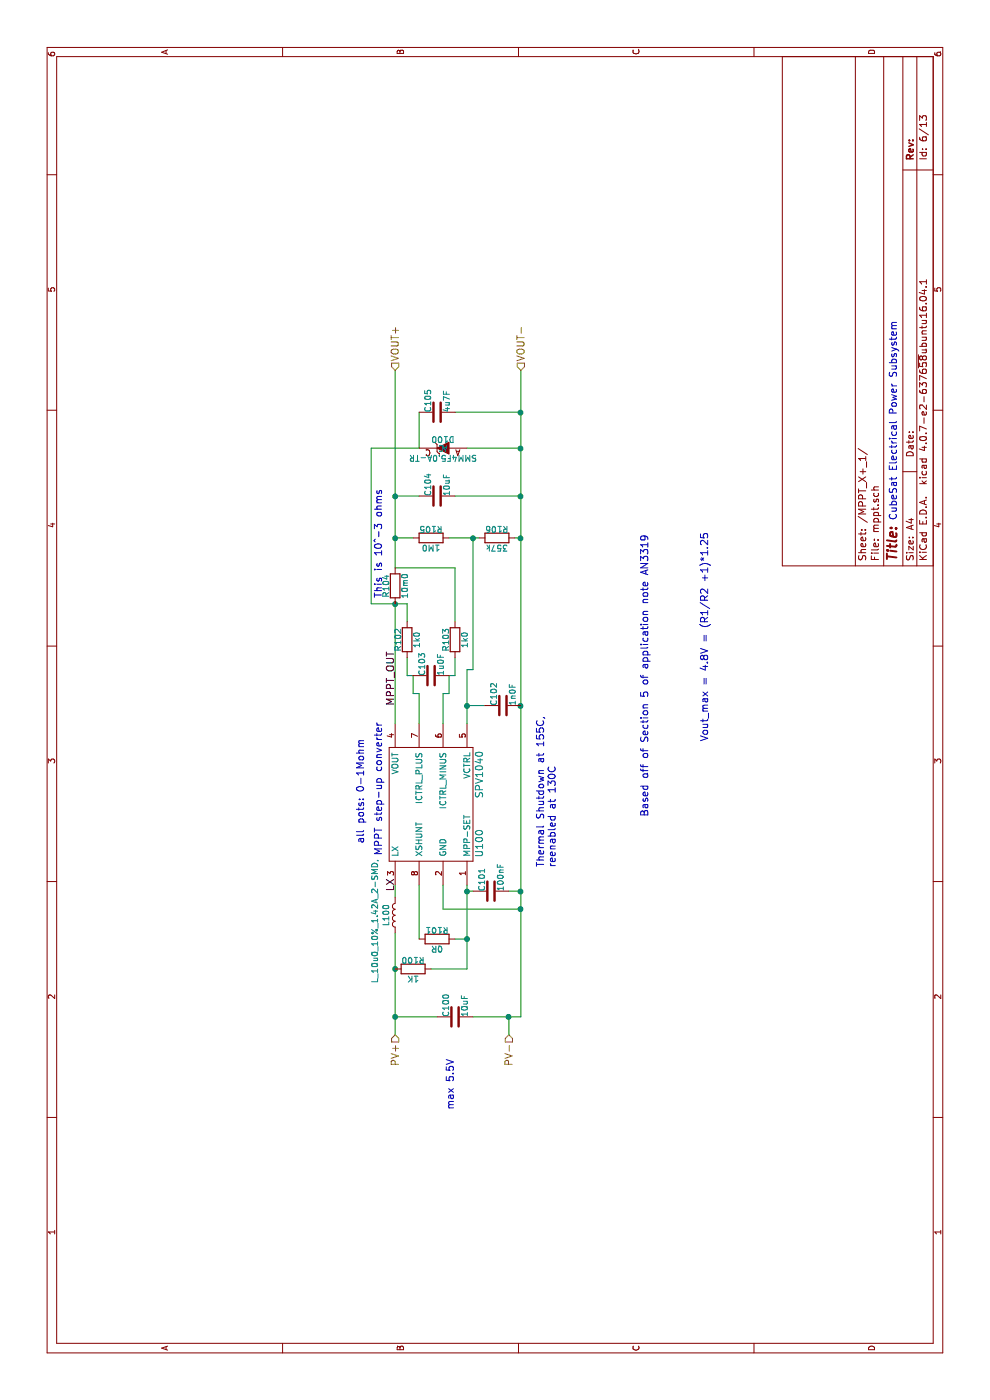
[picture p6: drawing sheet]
EESchema Schematic File Version 2
LIBS:power
LIBS:device
LIBS:switches
LIBS:relays
LIBS:motors
LIBS:transistors
LIBS:conn
LIBS:linear
LIBS:regul
LIBS:74xx
LIBS:cmos4000
LIBS:adc-dac
LIBS:memory
LIBS:xilinx
LIBS:microcontrollers
LIBS:dsp
LIBS:microchip
LIBS:analog_switches
LIBS:motorola
LIBS:texas
LIBS:intel
LIBS:audio
LIBS:interface
LIBS:digital-audio
LIBS:philips
LIBS:display
LIBS:cypress
LIBS:siliconi
LIBS:opto
LIBS:atmel
LIBS:contrib
LIBS:valves
LIBS:SFUSat
LIBS:SFUSat-power
LIBS:SFUSat-cap
LIBS:SFUSat-ind
LIBS:SFUSat-res
LIBS:panel-connector-cache
EELAYER 25 0
EELAYER END
$Descr A4 11693 8268
encoding utf-8
Sheet 6 13
Title ""
Date ""
Rev ""
Comp ""
Comment1 ""
Comment2 ""
Comment3 ""
Comment4 ""
$EndDescr
$Comp
L SPV1040 U100
U 1 1
P 4950 3600
AR Path="/5A7BFAAD/59B7424B" Ref="U100"  Part="1" 
AR Path="/5A7C67E0/59B7424B" Ref="U110"  Part="1" 
AR Path="/5A7CA09C/59B7424B" Ref="U120"  Part="1" 
AR Path="/5A7CA0A1/59B7424B" Ref="U130"  Part="1" 
AR Path="/5A7CC3E8/59B7424B" Ref="U140"  Part="1" 
AR Path="/5A7CC3ED/59B7424B" Ref="U150"  Part="1" 
AR Path="/5A7CC3F2/59B7424B" Ref="U160"  Part="1" 
AR Path="/5A7CC3F7/59B7424B" Ref="U170"  Part="1" 
F 0 "U170" H 4650 3200 60  0000 C CNN
F 1 "SPV1040" H 5225 3200 60  0000 C CNN
F 2 "SFUSat:TSSOP-8_4.4x3mm_Pitch0.65mm" H 5050 3250 60  0001 C CNN
F 3 "http://www.st.com/content/ccc/resource/technical/document/datasheet/0d/30/c2/1a/92/03/48/cb/CD00287506.pdf/files/CD00287506.pdf/jcr:content/translations/en.CD00287506.pdf" H 5050 3250 60  0001 C CNN
F 4 "http://www.st.com/content/ccc/resource/technical/document/application_note/34/f8/03/2c/c0/39/4b/93/CD00292052.pdf/files/CD00292052.pdf/jcr:content/translations/en.CD00292052.pdf" H 4950 3600 60  0001 C CNN "App Note"
F 5 "497-11417-ND" H 4950 3600 60  0001 C CNN "Digikey"
	1    4950 3600
	1    0    0    -1  
$EndComp
Text Notes 7350 7500 0    60   ~ 0
CubeSat Electrical Power Subsystem
Text Notes 4450 4650 0    60   ~ 0
Thermal Shutdown at 155C, \nreenabled at 130C
Wire Wire Line
	4300 3300 4200 3300
Wire Wire Line
	4300 3500 3850 3500
Wire Wire Line
	3600 3900 4300 3900
Wire Wire Line
	3850 3900 3850 3800
Wire Wire Line
	4300 3700 4100 3700
Wire Wire Line
	3600 3600 3600 3900
Wire Wire Line
	3050 3300 3900 3300
Wire Wire Line
	4250 3950 4250 3900
Connection ~ 4250 3900
Wire Wire Line
	3200 3300 3200 3650
Connection ~ 3600 3300
Wire Wire Line
	3200 3950 3200 4350
Connection ~ 3200 3300
Wire Wire Line
	5650 3700 5900 3700
Wire Wire Line
	5900 3700 5900 3750
Wire Wire Line
	5900 3750 6050 3750
Wire Wire Line
	5650 3500 5900 3500
Wire Wire Line
	5900 3500 5900 3450
Wire Wire Line
	5900 3450 6050 3450
Wire Wire Line
	6200 3400 6050 3400
Wire Wire Line
	6050 3400 6050 3450
Wire Wire Line
	6200 3800 6050 3800
Wire Wire Line
	6050 3800 6050 3750
Wire Wire Line
	5650 3900 6100 3900
Wire Wire Line
	5800 3900 5800 4050
Wire Wire Line
	6650 3400 6500 3400
Wire Wire Line
	6650 3100 6650 3400
Wire Wire Line
	6500 3800 6950 3800
Wire Wire Line
	6950 3800 6950 3300
Wire Wire Line
	6650 3300 5650 3300
Wire Wire Line
	6100 3900 6100 3950
Wire Wire Line
	6100 3950 7200 3950
Connection ~ 5800 3900
Wire Wire Line
	6950 3300 8600 3300
Wire Wire Line
	3200 4350 8600 4350
Wire Wire Line
	7950 3500 8250 3500
Wire Wire Line
	7950 3500 7950 3100
Wire Wire Line
	7950 3100 6650 3100
Connection ~ 6650 3300
Wire Wire Line
	7550 3300 7550 3500
Connection ~ 7200 3300
Wire Wire Line
	7550 3800 7550 4350
Connection ~ 7200 4350
Wire Wire Line
	8250 4350 8250 3800
Connection ~ 7550 4350
Connection ~ 7950 4350
Connection ~ 7550 3300
Text Notes 4650 3050 0    60   ~ 0
all pots: 0-1Mohm
Text Notes 6700 3200 0    60   ~ 0
This is 10^-3 ohms
Wire Wire Line
	7200 4350 7200 4300
Text Notes 4550 3200 0    60   ~ 0
MPPT step-up converter
Text HLabel 3050 3300 0    60   Input ~ 0
PV+
Text HLabel 3050 4250 0    60   Input ~ 0
PV-
Text HLabel 8600 3300 2    60   Input ~ 0
VOUT+
Text Notes 2850 3800 2    60   ~ 0
max 5.5V
Wire Wire Line
	4250 4250 4250 4350
Connection ~ 5800 4350
Text HLabel 8600 4350 2    60   Input ~ 0
VOUT-
Connection ~ 8250 4350
Text Notes 4875 5425 0    60   ~ 0
Based off of Section 5 of application note AN3319
Text Notes 5500 5925 0    60   ~ 0
Vout_max = 4.8V = (R1/R2 +1)*1.25
$Comp
L L_10u0_10%_1.42A_2-SMD, L100
U 1 1
P 4050 3300
AR Path="/5A7BFAAD/5A89AAB4" Ref="L100"  Part="1" 
AR Path="/5A7C67E0/5A89AAB4" Ref="L110"  Part="1" 
AR Path="/5A7CA09C/5A89AAB4" Ref="L120"  Part="1" 
AR Path="/5A7CA0A1/5A89AAB4" Ref="L130"  Part="1" 
AR Path="/5A7CC3E8/5A89AAB4" Ref="L140"  Part="1" 
AR Path="/5A7CC3ED/5A89AAB4" Ref="L150"  Part="1" 
AR Path="/5A7CC3F2/5A89AAB4" Ref="L160"  Part="1" 
AR Path="/5A7CC3F7/5A89AAB4" Ref="L170"  Part="1" 
F 0 "L170" H 4050 3350 50  0000 C BNN
F 1 "L_10u0_10%_1.42A_2-SMD," H 4000 3500 50  0000 C TNN
F 2 "SFUSat-ind:L_2220" H 4050 3300 50  0001 C CNN
F 3 "" H 4050 3300 50  0001 C CNN
F 4 "Inductors, Coils, Chokes - Fixed Inductors" H 4050 3300 50  0001 C CNN "Categories"
F 5 "2.28A" H 4050 3300 50  0001 C CNN "Current - Saturation"
F 6 "1.42A" H 4050 3300 50  0001 C CNN "Current Rating"
F 7 "132 mOhm Max" H 4050 3300 50  0001 C CNN "DC Resistance (DCR)"
F 8 "19MHz" H 4050 3300 50  0001 C CNN "Frequency - Self Resonant"
F 9 "2.52MHz" H 4050 3300 50  0001 C CNN "Frequency - Test"
F 10 "0.209\" (5.30mm)" H 4050 3300 50  0001 C CNN "Height - Seated (Max)"
F 11 "10µH" H 4050 3300 50  0001 C CNN "Inductance"
F 12 "Lead free / RoHS Compliant" H 4050 3300 50  0001 C CNN "Lead Free Status / RoHS Status"
F 13 "EPCOS (TDK)" H 4050 3300 50  0001 C CNN "Manufacturer 1"
F 14 "B82442T1103K050" H 4050 3300 50  0001 C CNN "Manufacturer Part Number 1"
F 15 "16 Weeks" H 4050 3300 50  0001 C CNN "Manufacturer Standard Lead Time 1"
F 16 "Ferrite" H 4050 3300 50  0001 C CNN "Material - Core"
F 17 "Surface Mount" H 4050 3300 50  0001 C CNN "Mounting Type"
F 18 "-55°C ~ 125°C" H 4050 3300 50  0001 C CNN "Operating Temperature"
F 19 "2-SMD, J-Lead" H 4050 3300 50  0001 C CNN "Package / Case"
F 20 "Active" H 4050 3300 50  0001 C CNN "Part Status"
F 21 "15 @ 2.52MHz" H 4050 3300 50  0001 C CNN "Q @ Freq"
F 22 "AEC-Q200" H 4050 3300 50  0001 C CNN "Ratings"
F 23 "SIMID" H 4050 3300 50  0001 C CNN "Series"
F 24 "Unshielded" H 4050 3300 50  0001 C CNN "Shielding"
F 25 "0.220\" L x 0.197\" W (5.60mm x 5.00mm)" H 4050 3300 50  0001 C CNN "Size / Dimension"
F 26 "Digi-Key" H 4050 3300 50  0001 C CNN "Supplier 1"
F 27 "2220 (5650 Metric)" H 4050 3300 50  0001 C CNN "Supplier Device Package"
F 28 "495-5656-1-ND" H 4050 3300 50  0001 C CNN "Supplier Part Number 1"
F 29 "±10%" H 4050 3300 50  0001 C CNN "Tolerance"
F 30 "Wirewound" H 4050 3300 50  0001 C CNN "Type"
	1    4050 3300
	1    0    0    -1  
$EndComp
$Comp
L R_1M0_0.1%_0.125W_0805 R105
U 1 1
P 7200 3600
AR Path="/5A7BFAAD/5A89D620" Ref="R105"  Part="1" 
AR Path="/5A7C67E0/5A89D620" Ref="R115"  Part="1" 
AR Path="/5A7CA09C/5A89D620" Ref="R125"  Part="1" 
AR Path="/5A7CA0A1/5A89D620" Ref="R135"  Part="1" 
AR Path="/5A7CC3E8/5A89D620" Ref="R145"  Part="1" 
AR Path="/5A7CC3ED/5A89D620" Ref="R155"  Part="1" 
AR Path="/5A7CC3F2/5A89D620" Ref="R165"  Part="1" 
AR Path="/5A7CC3F7/5A89D620" Ref="R175"  Part="1" 
F 0 "R175" H 7200 3650 50  0000 C BNN
F 1 "1M0" H 7200 3550 50  0000 C TNN
F 2 "SFUSat-res:R_0805" H 7200 3600 50  0001 C CNN
F 3 "" H 7200 3600 50  0001 C CNN
F 4 "Resistors - Chip Resistor - Surface Mount" H 7200 3600 50  0001 C CNN "Categories"
F 5 "Thin Film" H 7200 3600 50  0001 C CNN "Composition"
F 6 "-" H 7200 3600 50  0001 C CNN "Failure Rate"
F 7 "Anti-Sulfur, Automotive AEC-Q200" H 7200 3600 50  0001 C CNN "Features"
F 8 "0.020\" (0.50mm)" H 7200 3600 50  0001 C CNN "Height - Seated (Max)"
F 9 "Lead free / RoHS Compliant" H 7200 3600 50  0001 C CNN "Lead Free Status / RoHS Status"
F 10 "Susumu" H 7200 3600 50  0001 C CNN "Manufacturer 1"
F 11 "RG2012P-105-B-T5" H 7200 3600 50  0001 C CNN "Manufacturer Part Number 1"
F 12 "10 Weeks" H 7200 3600 50  0001 C CNN "Manufacturer Standard Lead Time 1"
F 13 "2" H 7200 3600 50  0001 C CNN "Number of Terminations"
F 14 "-55°C ~ 155°C" H 7200 3600 50  0001 C CNN "Operating Temperature"
F 15 "0805 (2012 Metric)" H 7200 3600 50  0001 C CNN "Package / Case"
F 16 "Active" H 7200 3600 50  0001 C CNN "Part Status"
F 17 "0.125W, 1/8W" H 7200 3600 50  0001 C CNN "Power (Watts)"
F 18 "1 MOhms" H 7200 3600 50  0001 C CNN "Resistance"
F 19 "RG" H 7200 3600 50  0001 C CNN "Series"
F 20 "0.079\" L x 0.049\" W (2.00mm x 1.25mm)" H 7200 3600 50  0001 C CNN "Size / Dimension"
F 21 "Digi-Key" H 7200 3600 50  0001 C CNN "Supplier 1"
F 22 "0805" H 7200 3600 50  0001 C CNN "Supplier Device Package"
F 23 "RG20P1.0MBCT-ND" H 7200 3600 50  0001 C CNN "Supplier Part Number 1"
F 24 "±25ppm/°C" H 7200 3600 50  0001 C CNN "Temperature Coefficient"
F 25 "±0.1%" H 7200 3600 50  0001 C CNN "Tolerance"
	1    7200 3600
	0    1    1    0   
$EndComp
Wire Wire Line
	7200 3750 7200 4000
Connection ~ 7200 3950
Wire Wire Line
	7200 3300 7200 3450
Wire Wire Line
	3050 4250 3200 4250
Connection ~ 3200 4250
Connection ~ 4250 4350
Connection ~ 3850 3900
$Comp
L SMM4F5.0A-TR D100
U 1 1
P 7950 3700
AR Path="/5A7BFAAD/5A896D09" Ref="D100"  Part="1" 
AR Path="/5A7C67E0/5A896D09" Ref="D110"  Part="1" 
AR Path="/5A7CA09C/5A896D09" Ref="D120"  Part="1" 
AR Path="/5A7CA0A1/5A896D09" Ref="D130"  Part="1" 
AR Path="/5A7CC3E8/5A896D09" Ref="D140"  Part="1" 
AR Path="/5A7CC3ED/5A896D09" Ref="D150"  Part="1" 
AR Path="/5A7CC3F2/5A896D09" Ref="D160"  Part="1" 
AR Path="/5A7CC3F7/5A896D09" Ref="D170"  Part="1" 
AR Path="/5A896D09" Ref="D120"  Part="1" 
F 0 "D170" H 7950 3750 50  0000 C BNN
F 1 "SMM4F5.0A-TR" H 7950 3650 50  0000 C TNN
F 2 "SFUSat:SMM4F" H 7950 3700 50  0001 C CNN
F 3 "http://www.st.com/content/ccc/resource/technical/document/datasheet/5d/b3/40/b8/ac/6c/49/a2/CD00178940.pdf/files/CD00178940.pdf/jcr:content/translations/en.CD00178940.pdf" H 7950 3700 50  0001 C CNN
F 4 "General Purpose" H 7950 3700 50  0001 C CNN "Applications"
F 5 "-" H 7950 3700 50  0001 C CNN "Capacitance @ Frequency"
F 6 "Circuit Protection - TVS - Diodes" H 7950 3700 50  0001 C CNN "Categories"
F 7 "174A (8/20µs)" H 7950 3700 50  0001 C CNN "Current - Peak Pulse (10/1000µs)"
F 8 "Lead free / RoHS Compliant" H 7950 3700 50  0001 C CNN "Lead Free Status / RoHS Status"
F 9 "STMicroelectronics" H 7950 3700 50  0001 C CNN "Manufacturer 1"
F 10 "SMM4F5.0A-TR" H 7950 3700 50  0001 C CNN "Manufacturer Part Number 1"
F 11 "30 Weeks" H 7950 3700 50  0001 C CNN "Manufacturer Standard Lead Time 1"
F 12 "Surface Mount" H 7950 3700 50  0001 C CNN "Mounting Type"
F 13 "-55°C ~ 175°C (TJ)" H 7950 3700 50  0001 C CNN "Operating Temperature"
F 14 "DO-222AA" H 7950 3700 50  0001 C CNN "Package / Case"
F 15 "Active" H 7950 3700 50  0001 C CNN "Part Status"
F 16 "400W" H 7950 3700 50  0001 C CNN "Power - Peak Pulse"
F 17 "No" H 7950 3700 50  0001 C CNN "Power Line Protection"
F 18 "SMM4F, TRANSIL™" H 7950 3700 50  0001 C CNN "Series"
F 19 "Digi-Key" H 7950 3700 50  0001 C CNN "Supplier 1"
F 20 "DO222-AA" H 7950 3700 50  0001 C CNN "Supplier Device Package"
F 21 "497-15660-1-ND" H 7950 3700 50  0001 C CNN "Supplier Part Number 1"
F 22 "Zener" H 7950 3700 50  0001 C CNN "Type"
F 23 "1" H 7950 3700 50  0001 C CNN "Unidirectional Channels"
F 24 "6.46V" H 7950 3700 50  0001 C CNN "Voltage - Breakdown (Min)"
F 25 "13.4V" H 7950 3700 50  0001 C CNN "Voltage - Clamping (Max) @ Ipp"
F 26 "5V" H 7950 3700 50  0001 C CNN "Voltage - Reverse Standoff (Typ)"
	1    7950 3700
	0    1    1    0   
$EndComp
Wire Wire Line
	7950 4350 7950 3900
$Comp
L C_4u7_10%_6.3V_X5R_0805 C105
U 1 1
P 8250 3650
AR Path="/5A7BFAAD/5A8999CF" Ref="C105"  Part="1" 
AR Path="/5A7C67E0/5A8999CF" Ref="C115"  Part="1" 
AR Path="/5A7CA09C/5A8999CF" Ref="C125"  Part="1" 
AR Path="/5A7CA0A1/5A8999CF" Ref="C135"  Part="1" 
AR Path="/5A7CC3E8/5A8999CF" Ref="C145"  Part="1" 
AR Path="/5A7CC3ED/5A8999CF" Ref="C155"  Part="1" 
AR Path="/5A7CC3F2/5A8999CF" Ref="C165"  Part="1" 
AR Path="/5A7CC3F7/5A8999CF" Ref="C175"  Part="1" 
F 0 "C175" H 8250 3700 50  0000 L BNN
F 1 "4u7F" H 8250 3600 50  0000 L TNN
F 2 "SFUSat-cap:C_0805" H 8250 3650 50  0001 C CNN
F 3 "" H 8250 3650 50  0001 C CNN
F 4 "General Purpose" H 8250 3650 50  0001 C CNN "Applications"
F 5 "4.7µF" H 8250 3650 50  0001 C CNN "Capacitance"
F 6 "Capacitors - Ceramic Capacitors" H 8250 3650 50  0001 C CNN "Categories"
F 7 "-" H 8250 3650 50  0001 C CNN "Features"
F 8 "-" H 8250 3650 50  0001 C CNN "Height - Seated (Max)"
F 9 "Lead free / RoHS Compliant" H 8250 3650 50  0001 C CNN "Lead Free Status / RoHS Status"
F 10 "-" H 8250 3650 50  0001 C CNN "Lead Spacing"
F 11 "-" H 8250 3650 50  0001 C CNN "Lead Style"
F 12 "Taiyo Yuden" H 8250 3650 50  0001 C CNN "Manufacturer 1"
F 13 "JMK212BJ475KG-T" H 8250 3650 50  0001 C CNN "Manufacturer Part Number 1"
F 14 "19 Weeks" H 8250 3650 50  0001 C CNN "Manufacturer Standard Lead Time 1"
F 15 "Surface Mount, MLCC" H 8250 3650 50  0001 C CNN "Mounting Type"
F 16 "-55°C ~ 85°C" H 8250 3650 50  0001 C CNN "Operating Temperature"
F 17 "0805 (2012 Metric)" H 8250 3650 50  0001 C CNN "Package / Case"
F 18 "Active" H 8250 3650 50  0001 C CNN "Part Status"
F 19 "-" H 8250 3650 50  0001 C CNN "Ratings"
F 20 "M" H 8250 3650 50  0001 C CNN "Series"
F 21 "0.079\" L x 0.049\" W (2.00mm x 1.25mm)" H 8250 3650 50  0001 C CNN "Size / Dimension"
F 22 "Digi-Key" H 8250 3650 50  0001 C CNN "Supplier 1"
F 23 "587-1302-1-ND" H 8250 3650 50  0001 C CNN "Supplier Part Number 1"
F 24 "X5R" H 8250 3650 50  0001 C CNN "Temperature Coefficient"
F 25 "0.053\" (1.35mm)" H 8250 3650 50  0001 C CNN "Thickness (Max)"
F 26 "±10%" H 8250 3650 50  0001 C CNN "Tolerance"
F 27 "6.3V" H 8250 3650 50  0001 C CNN "Voltage - Rated"
	1    8250 3650
	1    0    0    -1  
$EndComp
$Comp
L C_10u0_10%_10V_X5R_0805 C104
U 1 1
P 7550 3650
AR Path="/5A7BFAAD/5A899C77" Ref="C104"  Part="1" 
AR Path="/5A7C67E0/5A899C77" Ref="C114"  Part="1" 
AR Path="/5A7CA09C/5A899C77" Ref="C124"  Part="1" 
AR Path="/5A7CA0A1/5A899C77" Ref="C134"  Part="1" 
AR Path="/5A7CC3E8/5A899C77" Ref="C144"  Part="1" 
AR Path="/5A7CC3ED/5A899C77" Ref="C154"  Part="1" 
AR Path="/5A7CC3F2/5A899C77" Ref="C164"  Part="1" 
AR Path="/5A7CC3F7/5A899C77" Ref="C174"  Part="1" 
F 0 "C174" H 7550 3700 50  0000 L BNN
F 1 "10uF" H 7550 3600 50  0000 L TNN
F 2 "SFUSat-cap:C_0805" H 7550 3650 50  0001 C CNN
F 3 "" H 7550 3650 50  0001 C CNN
F 4 "General Purpose" H 7550 3650 50  0001 C CNN "Applications"
F 5 "10µF" H 7550 3650 50  0001 C CNN "Capacitance"
F 6 "Capacitors - Ceramic Capacitors" H 7550 3650 50  0001 C CNN "Categories"
F 7 "-" H 7550 3650 50  0001 C CNN "Failure Rate"
F 8 "Low ESL" H 7550 3650 50  0001 C CNN "Features"
F 9 "-" H 7550 3650 50  0001 C CNN "Height - Seated (Max)"
F 10 "Lead free / RoHS Compliant" H 7550 3650 50  0001 C CNN "Lead Free Status / RoHS Status"
F 11 "-" H 7550 3650 50  0001 C CNN "Lead Spacing"
F 12 "-" H 7550 3650 50  0001 C CNN "Lead Style"
F 13 "TDK Corporation" H 7550 3650 50  0001 C CNN "Manufacturer 1"
F 14 "C2012X5R1A106K085AB" H 7550 3650 50  0001 C CNN "Manufacturer Part Number 1"
F 15 "Surface Mount, MLCC" H 7550 3650 50  0001 C CNN "Mounting Type"
F 16 "-55°C ~ 85°C" H 7550 3650 50  0001 C CNN "Operating Temperature"
F 17 "0805 (2012 Metric)" H 7550 3650 50  0001 C CNN "Package / Case"
F 18 "Not For New Designs" H 7550 3650 50  0001 C CNN "Part Status"
F 19 "-" H 7550 3650 50  0001 C CNN "Ratings"
F 20 "C" H 7550 3650 50  0001 C CNN "Series"
F 21 "0.079\" L x 0.049\" W (2.00mm x 1.25mm)" H 7550 3650 50  0001 C CNN "Size / Dimension"
F 22 "Digi-Key" H 7550 3650 50  0001 C CNN "Supplier 1"
F 23 "445-7658-1-ND" H 7550 3650 50  0001 C CNN "Supplier Part Number 1"
F 24 "X5R" H 7550 3650 50  0001 C CNN "Temperature Coefficient"
F 25 "0.037\" (0.95mm)" H 7550 3650 50  0001 C CNN "Thickness (Max)"
F 26 "±10%" H 7550 3650 50  0001 C CNN "Tolerance"
F 27 "10V" H 7550 3650 50  0001 C CNN "Voltage - Rated"
	1    7550 3650
	1    0    0    -1  
$EndComp
$Comp
L R_10m0_1%_1W_1206 R104
U 1 1
P 6800 3300
AR Path="/5A7BFAAD/5A89A2D0" Ref="R104"  Part="1" 
AR Path="/5A7C67E0/5A89A2D0" Ref="R114"  Part="1" 
AR Path="/5A7CA09C/5A89A2D0" Ref="R124"  Part="1" 
AR Path="/5A7CA0A1/5A89A2D0" Ref="R134"  Part="1" 
AR Path="/5A7CC3E8/5A89A2D0" Ref="R144"  Part="1" 
AR Path="/5A7CC3ED/5A89A2D0" Ref="R154"  Part="1" 
AR Path="/5A7CC3F2/5A89A2D0" Ref="R164"  Part="1" 
AR Path="/5A7CC3F7/5A89A2D0" Ref="R174"  Part="1" 
F 0 "R174" H 6800 3350 50  0000 C BNN
F 1 "10m0" H 6800 3250 50  0000 C TNN
F 2 "SFUSat-res:R_1206" H 6800 3300 50  0001 C CNN
F 3 "" H 6800 3300 50  0001 C CNN
F 4 "Resistors - Chip Resistor - Surface Mount" H 6800 3300 50  0001 C CNN "Categories"
F 5 "Metal Element" H 6800 3300 50  0001 C CNN "Composition"
F 6 "-" H 6800 3300 50  0001 C CNN "Failure Rate"
F 7 "Automotive AEC-Q200, Current Sense, Moisture Resistant, Pulse Withstanding" H 6800 3300 50  0001 C CNN "Features"
F 8 "0.035\" (0.89mm)" H 6800 3300 50  0001 C CNN "Height - Seated (Max)"
F 9 "Lead free / RoHS Compliant" H 6800 3300 50  0001 C CNN "Lead Free Status / RoHS Status"
F 10 "Vishay Dale" H 6800 3300 50  0001 C CNN "Manufacturer 1"
F 11 "WSLP1206R0100FEA" H 6800 3300 50  0001 C CNN "Manufacturer Part Number 1"
F 12 "2" H 6800 3300 50  0001 C CNN "Number of Terminations"
F 13 "-65°C ~ 170°C" H 6800 3300 50  0001 C CNN "Operating Temperature"
F 14 "1206 (3216 Metric)" H 6800 3300 50  0001 C CNN "Package / Case"
F 15 "Active" H 6800 3300 50  0001 C CNN "Part Status"
F 16 "1W" H 6800 3300 50  0001 C CNN "Power (Watts)"
F 17 "10 mOhms" H 6800 3300 50  0001 C CNN "Resistance"
F 18 "WSLP" H 6800 3300 50  0001 C CNN "Series"
F 19 "0.126\" L x 0.063\" W (3.20mm x 1.60mm)" H 6800 3300 50  0001 C CNN "Size / Dimension"
F 20 "Digi-Key" H 6800 3300 50  0001 C CNN "Supplier 1"
F 21 "1206" H 6800 3300 50  0001 C CNN "Supplier Device Package"
F 22 "WSLP-.01CT-ND" H 6800 3300 50  0001 C CNN "Supplier Part Number 1"
F 23 "±75ppm/°C" H 6800 3300 50  0001 C CNN "Temperature Coefficient"
F 24 "±1%" H 6800 3300 50  0001 C CNN "Tolerance"
	1    6800 3300
	1    0    0    -1  
$EndComp
$Comp
L R_1k0_0.1%_0.125W_0805 R102
U 1 1
P 6350 3400
AR Path="/5A7BFAAD/5A89B17A" Ref="R102"  Part="1" 
AR Path="/5A7C67E0/5A89B17A" Ref="R112"  Part="1" 
AR Path="/5A7CA09C/5A89B17A" Ref="R122"  Part="1" 
AR Path="/5A7CA0A1/5A89B17A" Ref="R132"  Part="1" 
AR Path="/5A7CC3E8/5A89B17A" Ref="R142"  Part="1" 
AR Path="/5A7CC3ED/5A89B17A" Ref="R152"  Part="1" 
AR Path="/5A7CC3F2/5A89B17A" Ref="R162"  Part="1" 
AR Path="/5A7CC3F7/5A89B17A" Ref="R172"  Part="1" 
F 0 "R172" H 6350 3450 50  0000 C BNN
F 1 "1k0" H 6350 3350 50  0000 C TNN
F 2 "SFUSat-res:R_0805" H 6350 3400 50  0001 C CNN
F 3 "" H 6350 3400 50  0001 C CNN
F 4 "Resistors - Chip Resistor - Surface Mount" H 6350 3400 50  0001 C CNN "Categories"
F 5 "Thin Film" H 6350 3400 50  0001 C CNN "Composition"
F 6 "-" H 6350 3400 50  0001 C CNN "Failure Rate"
F 7 "Anti-Sulfur, Automotive AEC-Q200" H 6350 3400 50  0001 C CNN "Features"
F 8 "0.020\" (0.50mm)" H 6350 3400 50  0001 C CNN "Height - Seated (Max)"
F 9 "Lead free / RoHS Compliant" H 6350 3400 50  0001 C CNN "Lead Free Status / RoHS Status"
F 10 "Susumu" H 6350 3400 50  0001 C CNN "Manufacturer 1"
F 11 "RG2012P-102-B-T5" H 6350 3400 50  0001 C CNN "Manufacturer Part Number 1"
F 12 "10 Weeks" H 6350 3400 50  0001 C CNN "Manufacturer Standard Lead Time 1"
F 13 "2" H 6350 3400 50  0001 C CNN "Number of Terminations"
F 14 "-55°C ~ 155°C" H 6350 3400 50  0001 C CNN "Operating Temperature"
F 15 "0805 (2012 Metric)" H 6350 3400 50  0001 C CNN "Package / Case"
F 16 "Active" H 6350 3400 50  0001 C CNN "Part Status"
F 17 "0.125W, 1/8W" H 6350 3400 50  0001 C CNN "Power (Watts)"
F 18 "1 kOhms" H 6350 3400 50  0001 C CNN "Resistance"
F 19 "RG" H 6350 3400 50  0001 C CNN "Series"
F 20 "0.079\" L x 0.049\" W (2.00mm x 1.25mm)" H 6350 3400 50  0001 C CNN "Size / Dimension"
F 21 "Digi-Key" H 6350 3400 50  0001 C CNN "Supplier 1"
F 22 "0805" H 6350 3400 50  0001 C CNN "Supplier Device Package"
F 23 "RG20P1.0KBCT-ND" H 6350 3400 50  0001 C CNN "Supplier Part Number 1"
F 24 "±25ppm/°C" H 6350 3400 50  0001 C CNN "Temperature Coefficient"
F 25 "±0.1%" H 6350 3400 50  0001 C CNN "Tolerance"
	1    6350 3400
	-1   0    0    -1  
$EndComp
$Comp
L R_1k0_0.1%_0.125W_0805 R113
U 1 1
P 6350 3800
AR Path="/5A7C67E0/5A89B32C" Ref="R113"  Part="1" 
AR Path="/5A7BFAAD/5A89B32C" Ref="R103"  Part="1" 
AR Path="/5A7CA09C/5A89B32C" Ref="R123"  Part="1" 
AR Path="/5A7CA0A1/5A89B32C" Ref="R133"  Part="1" 
AR Path="/5A7CC3E8/5A89B32C" Ref="R143"  Part="1" 
AR Path="/5A7CC3ED/5A89B32C" Ref="R153"  Part="1" 
AR Path="/5A7CC3F2/5A89B32C" Ref="R163"  Part="1" 
AR Path="/5A7CC3F7/5A89B32C" Ref="R173"  Part="1" 
F 0 "R173" H 6350 3850 50  0000 C BNN
F 1 "1k0" H 6350 3750 50  0000 C TNN
F 2 "SFUSat-res:R_0805" H 6350 3800 50  0001 C CNN
F 3 "" H 6350 3800 50  0001 C CNN
F 4 "Resistors - Chip Resistor - Surface Mount" H 6350 3800 50  0001 C CNN "Categories"
F 5 "Thin Film" H 6350 3800 50  0001 C CNN "Composition"
F 6 "-" H 6350 3800 50  0001 C CNN "Failure Rate"
F 7 "Anti-Sulfur, Automotive AEC-Q200" H 6350 3800 50  0001 C CNN "Features"
F 8 "0.020\" (0.50mm)" H 6350 3800 50  0001 C CNN "Height - Seated (Max)"
F 9 "Lead free / RoHS Compliant" H 6350 3800 50  0001 C CNN "Lead Free Status / RoHS Status"
F 10 "Susumu" H 6350 3800 50  0001 C CNN "Manufacturer 1"
F 11 "RG2012P-102-B-T5" H 6350 3800 50  0001 C CNN "Manufacturer Part Number 1"
F 12 "10 Weeks" H 6350 3800 50  0001 C CNN "Manufacturer Standard Lead Time 1"
F 13 "2" H 6350 3800 50  0001 C CNN "Number of Terminations"
F 14 "-55°C ~ 155°C" H 6350 3800 50  0001 C CNN "Operating Temperature"
F 15 "0805 (2012 Metric)" H 6350 3800 50  0001 C CNN "Package / Case"
F 16 "Active" H 6350 3800 50  0001 C CNN "Part Status"
F 17 "0.125W, 1/8W" H 6350 3800 50  0001 C CNN "Power (Watts)"
F 18 "1 kOhms" H 6350 3800 50  0001 C CNN "Resistance"
F 19 "RG" H 6350 3800 50  0001 C CNN "Series"
F 20 "0.079\" L x 0.049\" W (2.00mm x 1.25mm)" H 6350 3800 50  0001 C CNN "Size / Dimension"
F 21 "Digi-Key" H 6350 3800 50  0001 C CNN "Supplier 1"
F 22 "0805" H 6350 3800 50  0001 C CNN "Supplier Device Package"
F 23 "RG20P1.0KBCT-ND" H 6350 3800 50  0001 C CNN "Supplier Part Number 1"
F 24 "±25ppm/°C" H 6350 3800 50  0001 C CNN "Temperature Coefficient"
F 25 "±0.1%" H 6350 3800 50  0001 C CNN "Tolerance"
	1    6350 3800
	-1   0    0    -1  
$EndComp
$Comp
L C_1u0_10%_16V_X7R_0805 C103
U 1 1
P 6050 3600
AR Path="/5A7BFAAD/5A89B394" Ref="C103"  Part="1" 
AR Path="/5A7C67E0/5A89B394" Ref="C113"  Part="1" 
AR Path="/5A7CA09C/5A89B394" Ref="C123"  Part="1" 
AR Path="/5A7CA0A1/5A89B394" Ref="C133"  Part="1" 
AR Path="/5A7CC3E8/5A89B394" Ref="C143"  Part="1" 
AR Path="/5A7CC3ED/5A89B394" Ref="C153"  Part="1" 
AR Path="/5A7CC3F2/5A89B394" Ref="C163"  Part="1" 
AR Path="/5A7CC3F7/5A89B394" Ref="C173"  Part="1" 
F 0 "C173" H 6050 3650 50  0000 L BNN
F 1 "1u0F" H 6050 3550 50  0000 L TNN
F 2 "SFUSat-cap:C_0805" H 6050 3600 50  0001 C CNN
F 3 "" H 6050 3600 50  0001 C CNN
F 4 "General Purpose" H 6050 3600 50  0001 C CNN "Applications"
F 5 "1µF" H 6050 3600 50  0001 C CNN "Capacitance"
F 6 "Capacitors - Ceramic Capacitors" H 6050 3600 50  0001 C CNN "Categories"
F 7 "-" H 6050 3600 50  0001 C CNN "Failure Rate"
F 8 "Low ESL" H 6050 3600 50  0001 C CNN "Features"
F 9 "-" H 6050 3600 50  0001 C CNN "Height - Seated (Max)"
F 10 "Lead free / RoHS Compliant" H 6050 3600 50  0001 C CNN "Lead Free Status / RoHS Status"
F 11 "-" H 6050 3600 50  0001 C CNN "Lead Spacing"
F 12 "-" H 6050 3600 50  0001 C CNN "Lead Style"
F 13 "TDK Corporation" H 6050 3600 50  0001 C CNN "Manufacturer 1"
F 14 "C2012X7R1C105K125AA" H 6050 3600 50  0001 C CNN "Manufacturer Part Number 1"
F 15 "Surface Mount, MLCC" H 6050 3600 50  0001 C CNN "Mounting Type"
F 16 "-55°C ~ 125°C" H 6050 3600 50  0001 C CNN "Operating Temperature"
F 17 "0805 (2012 Metric)" H 6050 3600 50  0001 C CNN "Package / Case"
F 18 "Not For New Designs" H 6050 3600 50  0001 C CNN "Part Status"
F 19 "-" H 6050 3600 50  0001 C CNN "Ratings"
F 20 "C" H 6050 3600 50  0001 C CNN "Series"
F 21 "0.079\" L x 0.049\" W (2.00mm x 1.25mm)" H 6050 3600 50  0001 C CNN "Size / Dimension"
F 22 "Digi-Key" H 6050 3600 50  0001 C CNN "Supplier 1"
F 23 "445-1358-1-ND" H 6050 3600 50  0001 C CNN "Supplier Part Number 1"
F 24 "X7R" H 6050 3600 50  0001 C CNN "Temperature Coefficient"
F 25 "0.057\" (1.45mm)" H 6050 3600 50  0001 C CNN "Thickness (Max)"
F 26 "±10%" H 6050 3600 50  0001 C CNN "Tolerance"
F 27 "16V" H 6050 3600 50  0001 C CNN "Voltage - Rated"
	1    6050 3600
	1    0    0    -1  
$EndComp
$Comp
L C_1n0_5%_50V_NP0_0805 C102
U 1 1
P 5800 4200
AR Path="/5A7BFAAD/5A89B702" Ref="C102"  Part="1" 
AR Path="/5A7C67E0/5A89B702" Ref="C112"  Part="1" 
AR Path="/5A7CA09C/5A89B702" Ref="C122"  Part="1" 
AR Path="/5A7CA0A1/5A89B702" Ref="C132"  Part="1" 
AR Path="/5A7CC3E8/5A89B702" Ref="C142"  Part="1" 
AR Path="/5A7CC3ED/5A89B702" Ref="C152"  Part="1" 
AR Path="/5A7CC3F2/5A89B702" Ref="C162"  Part="1" 
AR Path="/5A7CC3F7/5A89B702" Ref="C172"  Part="1" 
F 0 "C172" H 5800 4250 50  0000 L BNN
F 1 "1n0F" H 5800 4150 50  0000 L TNN
F 2 "SFUSat-cap:C_0805" H 5800 4200 50  0001 C CNN
F 3 "" H 5800 4200 50  0001 C CNN
F 4 "General Purpose" H 5800 4200 50  0001 C CNN "Applications"
F 5 "1000pF" H 5800 4200 50  0001 C CNN "Capacitance"
F 6 "Capacitors - Ceramic Capacitors" H 5800 4200 50  0001 C CNN "Categories"
F 7 "-" H 5800 4200 50  0001 C CNN "Failure Rate"
F 8 "Low ESL" H 5800 4200 50  0001 C CNN "Features"
F 9 "-" H 5800 4200 50  0001 C CNN "Height - Seated (Max)"
F 10 "Lead free / RoHS Compliant" H 5800 4200 50  0001 C CNN "Lead Free Status / RoHS Status"
F 11 "-" H 5800 4200 50  0001 C CNN "Lead Spacing"
F 12 "-" H 5800 4200 50  0001 C CNN "Lead Style"
F 13 "TDK Corporation" H 5800 4200 50  0001 C CNN "Manufacturer 1"
F 14 "C2012C0G1H102J060AA" H 5800 4200 50  0001 C CNN "Manufacturer Part Number 1"
F 15 "Surface Mount, MLCC" H 5800 4200 50  0001 C CNN "Mounting Type"
F 16 "-55°C ~ 125°C" H 5800 4200 50  0001 C CNN "Operating Temperature"
F 17 "0805 (2012 Metric)" H 5800 4200 50  0001 C CNN "Package / Case"
F 18 "Not For New Designs" H 5800 4200 50  0001 C CNN "Part Status"
F 19 "-" H 5800 4200 50  0001 C CNN "Ratings"
F 20 "C" H 5800 4200 50  0001 C CNN "Series"
F 21 "0.079\" L x 0.049\" W (2.00mm x 1.25mm)" H 5800 4200 50  0001 C CNN "Size / Dimension"
F 22 "Digi-Key" H 5800 4200 50  0001 C CNN "Supplier 1"
F 23 "445-1330-1-ND" H 5800 4200 50  0001 C CNN "Supplier Part Number 1"
F 24 "C0G, NP0" H 5800 4200 50  0001 C CNN "Temperature Coefficient"
F 25 "0.030\" (0.75mm)" H 5800 4200 50  0001 C CNN "Thickness (Max)"
F 26 "±5%" H 5800 4200 50  0001 C CNN "Tolerance"
F 27 "50V" H 5800 4200 50  0001 C CNN "Voltage - Rated"
	1    5800 4200
	1    0    0    -1  
$EndComp
$Comp
L C_100n0_10%_50V_X5R_0805 C101
U 1 1
P 4250 4100
AR Path="/5A7BFAAD/5A89BBE4" Ref="C101"  Part="1" 
AR Path="/5A7C67E0/5A89BBE4" Ref="C111"  Part="1" 
AR Path="/5A7CA09C/5A89BBE4" Ref="C121"  Part="1" 
AR Path="/5A7CA0A1/5A89BBE4" Ref="C131"  Part="1" 
AR Path="/5A7CC3E8/5A89BBE4" Ref="C141"  Part="1" 
AR Path="/5A7CC3ED/5A89BBE4" Ref="C151"  Part="1" 
AR Path="/5A7CC3F2/5A89BBE4" Ref="C161"  Part="1" 
AR Path="/5A7CC3F7/5A89BBE4" Ref="C171"  Part="1" 
F 0 "C171" H 4250 4150 50  0000 L BNN
F 1 "100nF" H 4250 4050 50  0000 L TNN
F 2 "SFUSat-cap:C_0805" H 4250 4100 50  0001 C CNN
F 3 "" H 4250 4100 50  0001 C CNN
F 4 "General Purpose" H 4250 4100 50  0001 C CNN "Applications"
F 5 "0.1µF" H 4250 4100 50  0001 C CNN "Capacitance"
F 6 "Capacitors - Ceramic Capacitors" H 4250 4100 50  0001 C CNN "Categories"
F 7 "-" H 4250 4100 50  0001 C CNN "Failure Rate"
F 8 "Low ESL" H 4250 4100 50  0001 C CNN "Features"
F 9 "-" H 4250 4100 50  0001 C CNN "Height - Seated (Max)"
F 10 "Lead free / RoHS Compliant" H 4250 4100 50  0001 C CNN "Lead Free Status / RoHS Status"
F 11 "-" H 4250 4100 50  0001 C CNN "Lead Spacing"
F 12 "-" H 4250 4100 50  0001 C CNN "Lead Style"
F 13 "TDK Corporation" H 4250 4100 50  0001 C CNN "Manufacturer 1"
F 14 "C2012X5R1H104K085AA" H 4250 4100 50  0001 C CNN "Manufacturer Part Number 1"
F 15 "Surface Mount, MLCC" H 4250 4100 50  0001 C CNN "Mounting Type"
F 16 "-55°C ~ 85°C" H 4250 4100 50  0001 C CNN "Operating Temperature"
F 17 "0805 (2012 Metric)" H 4250 4100 50  0001 C CNN "Package / Case"
F 18 "Not For New Designs" H 4250 4100 50  0001 C CNN "Part Status"
F 19 "-" H 4250 4100 50  0001 C CNN "Ratings"
F 20 "C" H 4250 4100 50  0001 C CNN "Series"
F 21 "0.079\" L x 0.049\" W (2.00mm x 1.25mm)" H 4250 4100 50  0001 C CNN "Size / Dimension"
F 22 "Digi-Key" H 4250 4100 50  0001 C CNN "Supplier 1"
F 23 "445-14401-1-ND" H 4250 4100 50  0001 C CNN "Supplier Part Number 1"
F 24 "X5R" H 4250 4100 50  0001 C CNN "Temperature Coefficient"
F 25 "0.039\" (1.00mm)" H 4250 4100 50  0001 C CNN "Thickness (Max)"
F 26 "±10%" H 4250 4100 50  0001 C CNN "Tolerance"
F 27 "50V" H 4250 4100 50  0001 C CNN "Voltage - Rated"
	1    4250 4100
	1    0    0    -1  
$EndComp
$Comp
L R_0R0_0%_0.063W_0402 R101
U 1 1
P 3850 3650
AR Path="/5A7BFAAD/5A89BE84" Ref="R101"  Part="1" 
AR Path="/5A7C67E0/5A89BE84" Ref="R111"  Part="1" 
AR Path="/5A7CA09C/5A89BE84" Ref="R121"  Part="1" 
AR Path="/5A7CA0A1/5A89BE84" Ref="R131"  Part="1" 
AR Path="/5A7CC3E8/5A89BE84" Ref="R141"  Part="1" 
AR Path="/5A7CC3ED/5A89BE84" Ref="R151"  Part="1" 
AR Path="/5A7CC3F2/5A89BE84" Ref="R161"  Part="1" 
AR Path="/5A7CC3F7/5A89BE84" Ref="R171"  Part="1" 
F 0 "R171" H 3850 3700 50  0000 C BNN
F 1 "0R" H 3850 3600 50  0000 C TNN
F 2 "SFUSat-res:R_0402" H 3850 3650 50  0001 C CNN
F 3 "" H 3850 3650 50  0001 C CNN
F 4 "Resistors - Chip Resistor - Surface Mount" H 3850 3650 50  0001 C CNN "Categories"
F 5 "Thick Film" H 3850 3650 50  0001 C CNN "Composition"
F 6 "-" H 3850 3650 50  0001 C CNN "Failure Rate"
F 7 "Automotive AEC-Q200, Moisture Resistant" H 3850 3650 50  0001 C CNN "Features"
F 8 "0.015\" (0.37mm)" H 3850 3650 50  0001 C CNN "Height - Seated (Max)"
F 9 "Lead free / RoHS Compliant" H 3850 3650 50  0001 C CNN "Lead Free Status / RoHS Status"
F 10 "Yageo" H 3850 3650 50  0001 C CNN "Manufacturer 1"
F 11 "AC0402JR-070RL" H 3850 3650 50  0001 C CNN "Manufacturer Part Number 1"
F 12 "17 Weeks" H 3850 3650 50  0001 C CNN "Manufacturer Standard Lead Time 1"
F 13 "2" H 3850 3650 50  0001 C CNN "Number of Terminations"
F 14 "-55°C ~ 155°C" H 3850 3650 50  0001 C CNN "Operating Temperature"
F 15 "0402 (1005 Metric)" H 3850 3650 50  0001 C CNN "Package / Case"
F 16 "Active" H 3850 3650 50  0001 C CNN "Part Status"
F 17 "0.063W, 1/16W" H 3850 3650 50  0001 C CNN "Power (Watts)"
F 18 "0 Ohms" H 3850 3650 50  0001 C CNN "Resistance"
F 19 "AC" H 3850 3650 50  0001 C CNN "Series"
F 20 "0.039\" L x 0.020\" W (1.00mm x 0.50mm)" H 3850 3650 50  0001 C CNN "Size / Dimension"
F 21 "Digi-Key" H 3850 3650 50  0001 C CNN "Supplier 1"
F 22 "0402" H 3850 3650 50  0001 C CNN "Supplier Device Package"
F 23 "311-0.0LBCT-ND" H 3850 3650 50  0001 C CNN "Supplier Part Number 1"
F 24 "-" H 3850 3650 50  0001 C CNN "Temperature Coefficient"
F 25 "Jumper" H 3850 3650 50  0001 C CNN "Tolerance"
	1    3850 3650
	0    1    1    0   
$EndComp
$Comp
L R_1k0_0.1%_0.125W_0805 R100
U 1 1
P 3600 3450
AR Path="/5A7BFAAD/5A89C00A" Ref="R100"  Part="1" 
AR Path="/5A7C67E0/5A89C00A" Ref="R110"  Part="1" 
AR Path="/5A7CA09C/5A89C00A" Ref="R120"  Part="1" 
AR Path="/5A7CA0A1/5A89C00A" Ref="R130"  Part="1" 
AR Path="/5A7CC3E8/5A89C00A" Ref="R140"  Part="1" 
AR Path="/5A7CC3ED/5A89C00A" Ref="R150"  Part="1" 
AR Path="/5A7CC3F2/5A89C00A" Ref="R160"  Part="1" 
AR Path="/5A7CC3F7/5A89C00A" Ref="R170"  Part="1" 
F 0 "R170" H 3600 3500 50  0000 C BNN
F 1 "1K" H 3600 3400 50  0000 C TNN
F 2 "SFUSat-res:R_0805" H 3600 3450 50  0001 C CNN
F 3 "" H 3600 3450 50  0001 C CNN
F 4 "Resistors - Chip Resistor - Surface Mount" H 3600 3450 50  0001 C CNN "Categories"
F 5 "Thin Film" H 3600 3450 50  0001 C CNN "Composition"
F 6 "-" H 3600 3450 50  0001 C CNN "Failure Rate"
F 7 "Anti-Sulfur, Automotive AEC-Q200" H 3600 3450 50  0001 C CNN "Features"
F 8 "0.020\" (0.50mm)" H 3600 3450 50  0001 C CNN "Height - Seated (Max)"
F 9 "Lead free / RoHS Compliant" H 3600 3450 50  0001 C CNN "Lead Free Status / RoHS Status"
F 10 "Susumu" H 3600 3450 50  0001 C CNN "Manufacturer 1"
F 11 "RG2012P-102-B-T5" H 3600 3450 50  0001 C CNN "Manufacturer Part Number 1"
F 12 "10 Weeks" H 3600 3450 50  0001 C CNN "Manufacturer Standard Lead Time 1"
F 13 "2" H 3600 3450 50  0001 C CNN "Number of Terminations"
F 14 "-55°C ~ 155°C" H 3600 3450 50  0001 C CNN "Operating Temperature"
F 15 "0805 (2012 Metric)" H 3600 3450 50  0001 C CNN "Package / Case"
F 16 "Active" H 3600 3450 50  0001 C CNN "Part Status"
F 17 "0.125W, 1/8W" H 3600 3450 50  0001 C CNN "Power (Watts)"
F 18 "1 kOhms" H 3600 3450 50  0001 C CNN "Resistance"
F 19 "RG" H 3600 3450 50  0001 C CNN "Series"
F 20 "0.079\" L x 0.049\" W (2.00mm x 1.25mm)" H 3600 3450 50  0001 C CNN "Size / Dimension"
F 21 "Digi-Key" H 3600 3450 50  0001 C CNN "Supplier 1"
F 22 "0805" H 3600 3450 50  0001 C CNN "Supplier Device Package"
F 23 "RG20P1.0KBCT-ND" H 3600 3450 50  0001 C CNN "Supplier Part Number 1"
F 24 "±25ppm/°C" H 3600 3450 50  0001 C CNN "Temperature Coefficient"
F 25 "±0.1%" H 3600 3450 50  0001 C CNN "Tolerance"
	1    3600 3450
	0    1    1    0   
$EndComp
$Comp
L C_10u0_10%_10V_X5R_0805 C100
U 1 1
P 3200 3800
AR Path="/5A7BFAAD/5A89C198" Ref="C100"  Part="1" 
AR Path="/5A7C67E0/5A89C198" Ref="C110"  Part="1" 
AR Path="/5A7CA09C/5A89C198" Ref="C120"  Part="1" 
AR Path="/5A7CA0A1/5A89C198" Ref="C130"  Part="1" 
AR Path="/5A7CC3E8/5A89C198" Ref="C140"  Part="1" 
AR Path="/5A7CC3ED/5A89C198" Ref="C150"  Part="1" 
AR Path="/5A7CC3F2/5A89C198" Ref="C160"  Part="1" 
AR Path="/5A7CC3F7/5A89C198" Ref="C170"  Part="1" 
F 0 "C170" H 3200 3850 50  0000 L BNN
F 1 "10uF" H 3200 3750 50  0000 L TNN
F 2 "SFUSat-cap:C_0805" H 3200 3800 50  0001 C CNN
F 3 "" H 3200 3800 50  0001 C CNN
F 4 "General Purpose" H 3200 3800 50  0001 C CNN "Applications"
F 5 "10µF" H 3200 3800 50  0001 C CNN "Capacitance"
F 6 "Capacitors - Ceramic Capacitors" H 3200 3800 50  0001 C CNN "Categories"
F 7 "-" H 3200 3800 50  0001 C CNN "Failure Rate"
F 8 "Low ESL" H 3200 3800 50  0001 C CNN "Features"
F 9 "-" H 3200 3800 50  0001 C CNN "Height - Seated (Max)"
F 10 "Lead free / RoHS Compliant" H 3200 3800 50  0001 C CNN "Lead Free Status / RoHS Status"
F 11 "-" H 3200 3800 50  0001 C CNN "Lead Spacing"
F 12 "-" H 3200 3800 50  0001 C CNN "Lead Style"
F 13 "TDK Corporation" H 3200 3800 50  0001 C CNN "Manufacturer 1"
F 14 "C2012X5R1A106K085AB" H 3200 3800 50  0001 C CNN "Manufacturer Part Number 1"
F 15 "Surface Mount, MLCC" H 3200 3800 50  0001 C CNN "Mounting Type"
F 16 "-55°C ~ 85°C" H 3200 3800 50  0001 C CNN "Operating Temperature"
F 17 "0805 (2012 Metric)" H 3200 3800 50  0001 C CNN "Package / Case"
F 18 "Not For New Designs" H 3200 3800 50  0001 C CNN "Part Status"
F 19 "-" H 3200 3800 50  0001 C CNN "Ratings"
F 20 "C" H 3200 3800 50  0001 C CNN "Series"
F 21 "0.079\" L x 0.049\" W (2.00mm x 1.25mm)" H 3200 3800 50  0001 C CNN "Size / Dimension"
F 22 "Digi-Key" H 3200 3800 50  0001 C CNN "Supplier 1"
F 23 "445-7658-1-ND" H 3200 3800 50  0001 C CNN "Supplier Part Number 1"
F 24 "X5R" H 3200 3800 50  0001 C CNN "Temperature Coefficient"
F 25 "0.037\" (0.95mm)" H 3200 3800 50  0001 C CNN "Thickness (Max)"
F 26 "±10%" H 3200 3800 50  0001 C CNN "Tolerance"
F 27 "10V" H 3200 3800 50  0001 C CNN "Voltage - Rated"
	1    3200 3800
	1    0    0    -1  
$EndComp
Wire Wire Line
	4100 3700 4100 4350
Connection ~ 4100 4350
$Comp
L R_357k0_0.1%_0.125W_0805 R106
U 1 1
P 7200 4150
AR Path="/5A7BFAAD/5A8A1B4B" Ref="R106"  Part="1" 
AR Path="/5A7C67E0/5A8A1B4B" Ref="R116"  Part="1" 
AR Path="/5A7CA09C/5A8A1B4B" Ref="R126"  Part="1" 
AR Path="/5A7CA0A1/5A8A1B4B" Ref="R136"  Part="1" 
AR Path="/5A7CC3E8/5A8A1B4B" Ref="R146"  Part="1" 
AR Path="/5A7CC3ED/5A8A1B4B" Ref="R156"  Part="1" 
AR Path="/5A7CC3F2/5A8A1B4B" Ref="R166"  Part="1" 
AR Path="/5A7CC3F7/5A8A1B4B" Ref="R176"  Part="1" 
F 0 "R176" H 7200 4200 50  0000 C BNN
F 1 "357k" H 7200 4100 50  0000 C TNN
F 2 "SFUSat-res:R_0805" H 7200 4150 50  0001 C CNN
F 3 "" H 7200 4150 50  0001 C CNN
F 4 "Resistors - Chip Resistor - Surface Mount" H 7200 4150 50  0001 C CNN "Categories"
F 5 "Thin Film" H 7200 4150 50  0001 C CNN "Composition"
F 6 "-" H 7200 4150 50  0001 C CNN "Failure Rate"
F 7 "Automotive AEC-Q200" H 7200 4150 50  0001 C CNN "Features"
F 8 "0.024\" (0.60mm)" H 7200 4150 50  0001 C CNN "Height - Seated (Max)"
F 9 "Lead free / RoHS Compliant" H 7200 4150 50  0001 C CNN "Lead Free Status / RoHS Status"
F 10 "Panasonic Electronic Components" H 7200 4150 50  0001 C CNN "Manufacturer 1"
F 11 "ERA-6AEB3573V" H 7200 4150 50  0001 C CNN "Manufacturer Part Number 1"
F 12 "22 Weeks" H 7200 4150 50  0001 C CNN "Manufacturer Standard Lead Time 1"
F 13 "2" H 7200 4150 50  0001 C CNN "Number of Terminations"
F 14 "-55°C ~ 155°C" H 7200 4150 50  0001 C CNN "Operating Temperature"
F 15 "0805 (2012 Metric)" H 7200 4150 50  0001 C CNN "Package / Case"
F 16 "Active" H 7200 4150 50  0001 C CNN "Part Status"
F 17 "0.125W, 1/8W" H 7200 4150 50  0001 C CNN "Power (Watts)"
F 18 "357 kOhms" H 7200 4150 50  0001 C CNN "Resistance"
F 19 "ERA-6A" H 7200 4150 50  0001 C CNN "Series"
F 20 "0.079\" L x 0.049\" W (2.00mm x 1.25mm)" H 7200 4150 50  0001 C CNN "Size / Dimension"
F 21 "Digi-Key" H 7200 4150 50  0001 C CNN "Supplier 1"
F 22 "0805" H 7200 4150 50  0001 C CNN "Supplier Device Package"
F 23 "P357KDACT-ND" H 7200 4150 50  0001 C CNN "Supplier Part Number 1"
F 24 "±25ppm/°C" H 7200 4150 50  0001 C CNN "Temperature Coefficient"
F 25 "±0.1%" H 7200 4150 50  0001 C CNN "Tolerance"
	1    7200 4150
	0    1    1    0   
$EndComp
Text Label 5800 3300 0    60   ~ 0
MPPT_OUT
Text Label 4250 3300 0    60   ~ 0
LX
$EndSCHEMATC
